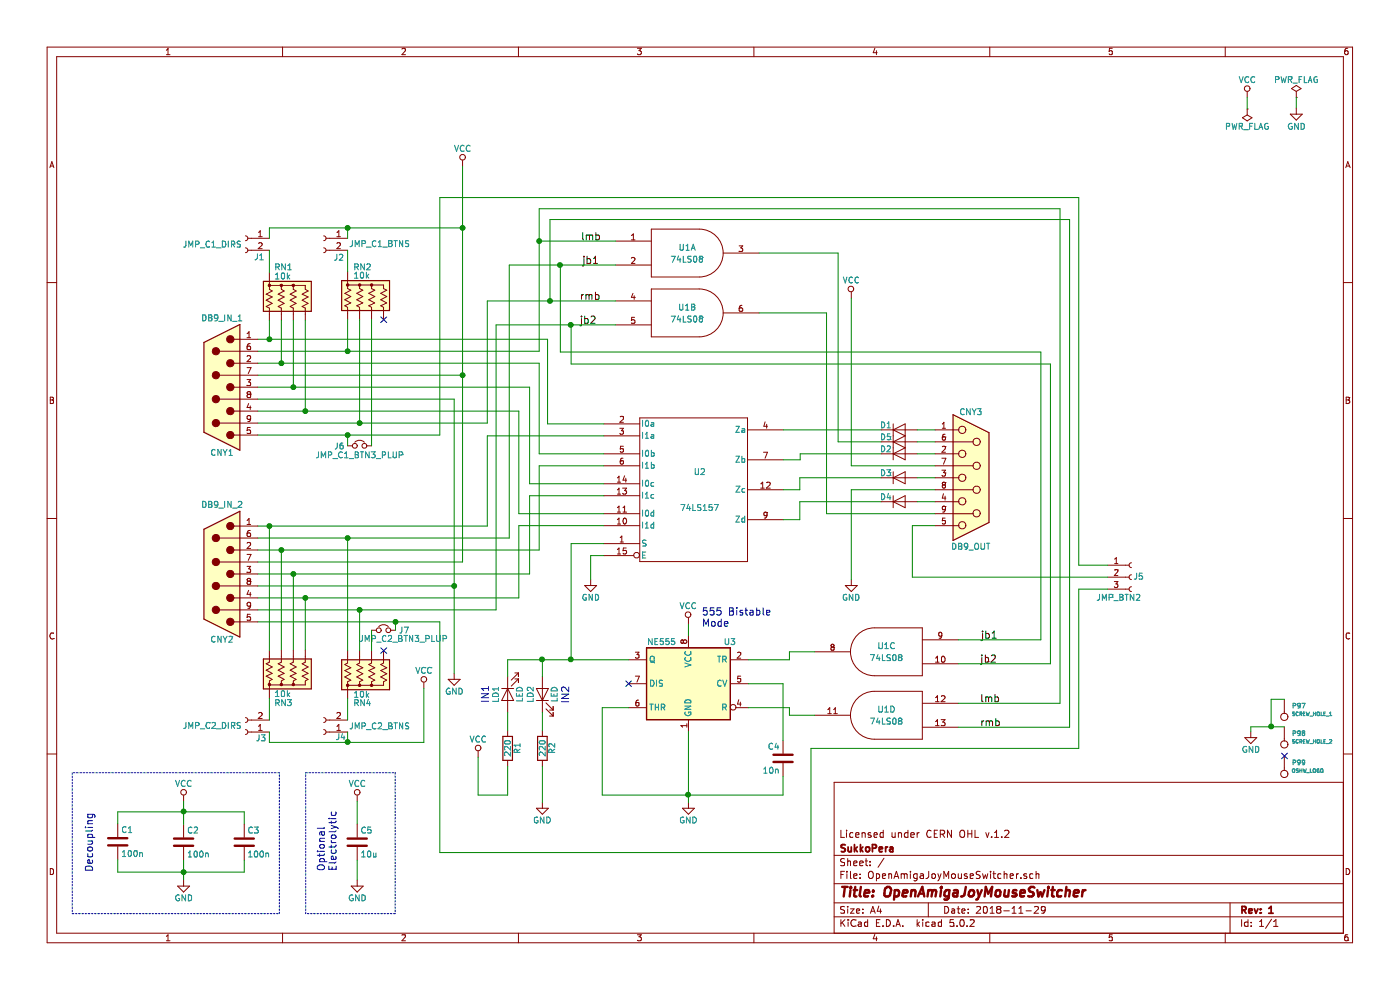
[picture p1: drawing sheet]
EESchema Schematic File Version 4
LIBS:OpenAmigaJoyMouseSwitcher-cache
EELAYER 26 0
EELAYER END
$Descr A4 11693 8268
encoding utf-8
Sheet 1 1
Title "OpenAmigaJoyMouseSwitcher"
Date "2018-11-29"
Rev "1"
Comp "SukkoPera"
Comment1 "Licensed under CERN OHL v.1.2"
Comment2 ""
Comment3 ""
Comment4 ""
$EndDescr
$Comp
L OpenAmigaJoyMouseSwitcher-rescue:74LS157 U2
U 1 1
P 5795 4090
F 0 "U2" H 5845 4240 50  0000 C CNN
F 1 "74LS157" H 5845 3940 50  0000 C CNN
F 2 "Package_DIP:DIP-16_W7.62mm_Socket" H 5795 4090 50  0001 C CNN
F 3 "" H 5795 4090 50  0001 C CNN
	1    5795 4090
	1    0    0    -1  
$EndComp
$Comp
L OpenAmigaJoyMouseSwitcher-rescue:NE555 U3
U 1 1
P 5750 5710
F 0 "U3" H 5350 6060 50  0000 L CNN
F 1 "NE555" H 5850 6060 50  0000 L CNN
F 2 "Package_DIP:DIP-8_W7.62mm_Socket" H 5750 5710 50  0001 C CNN
F 3 "" H 5750 5710 50  0001 C CNN
	1    5750 5710
	-1   0    0    -1  
$EndComp
$Comp
L OpenAmigaJoyMouseSwitcher-rescue:74LS08 U1
U 1 1
P 5740 2115
F 0 "U1" H 5740 2165 50  0000 C CNN
F 1 "74LS08" H 5740 2065 50  0000 C CNN
F 2 "Package_DIP:DIP-14_W7.62mm_Socket" H 5740 2115 50  0001 C CNN
F 3 "" H 5740 2115 50  0001 C CNN
	1    5740 2115
	1    0    0    -1  
$EndComp
$Comp
L OpenAmigaJoyMouseSwitcher-rescue:74LS08 U1
U 2 1
P 5740 2615
F 0 "U1" H 5740 2665 50  0000 C CNN
F 1 "74LS08" H 5740 2565 50  0000 C CNN
F 2 "Package_DIP:DIP-14_W7.62mm_Socket" H 5740 2615 50  0001 C CNN
F 3 "" H 5740 2615 50  0001 C CNN
	2    5740 2615
	1    0    0    -1  
$EndComp
$Comp
L OpenAmigaJoyMouseSwitcher-rescue:74LS08 U1
U 3 1
P 7405 5445
F 0 "U1" H 7405 5495 50  0000 C CNN
F 1 "74LS08" H 7405 5395 50  0000 C CNN
F 2 "Package_DIP:DIP-14_W7.62mm_Socket" H 7405 5445 50  0001 C CNN
F 3 "" H 7405 5445 50  0001 C CNN
	3    7405 5445
	-1   0    0    -1  
$EndComp
$Comp
L OpenAmigaJoyMouseSwitcher-rescue:74LS08 U1
U 4 1
P 7405 5975
F 0 "U1" H 7405 6025 50  0000 C CNN
F 1 "74LS08" H 7405 5925 50  0000 C CNN
F 2 "Package_DIP:DIP-14_W7.62mm_Socket" H 7405 5975 50  0001 C CNN
F 3 "" H 7405 5975 50  0001 C CNN
	4    7405 5975
	-1   0    0    -1  
$EndComp
$Comp
L OpenAmigaJoyMouseSwitcher-rescue:DB9_Male CNY1
U 1 1
P 1855 3235
F 0 "CNY1" H 1855 3785 50  0000 C CNN
F 1 "DB9_IN_1" H 1855 2660 50  0000 C CNN
F 2 "w_conn_d-sub:DB_9M" H 1855 3235 50  0001 C CNN
F 3 "" H 1855 3235 50  0001 C CNN
	1    1855 3235
	-1   0    0    1   
$EndComp
$Comp
L OpenAmigaJoyMouseSwitcher-rescue:DB9_Male CNY2
U 1 1
P 1855 4795
F 0 "CNY2" H 1855 5345 50  0000 C CNN
F 1 "DB9_IN_2" H 1855 4220 50  0000 C CNN
F 2 "w_conn_d-sub:DB_9M" H 1855 4795 50  0001 C CNN
F 3 "" H 1855 4795 50  0001 C CNN
	1    1855 4795
	-1   0    0    1   
$EndComp
$Comp
L OpenAmigaJoyMouseSwitcher-rescue:DB9_Female CNY3
U 1 1
P 8110 3990
F 0 "CNY3" H 8110 4540 50  0000 C CNN
F 1 "DB9_OUT" H 8110 3415 50  0000 C CNN
F 2 "w_conn_d-sub:DB_9F" H 8110 3990 50  0001 C CNN
F 3 "" H 8110 3990 50  0001 C CNN
	1    8110 3990
	1    0    0    -1  
$EndComp
$Comp
L power:VCC #PWR01
U 1 1
P 3865 1390
F 0 "#PWR01" H 3865 1240 50  0001 C CNN
F 1 "VCC" H 3865 1540 50  0000 C CNN
F 2 "" H 3865 1390 50  0001 C CNN
F 3 "" H 3865 1390 50  0001 C CNN
	1    3865 1390
	1    0    0    -1  
$EndComp
$Comp
L power:GND #PWR02
U 1 1
P 3795 5625
F 0 "#PWR02" H 3795 5375 50  0001 C CNN
F 1 "GND" H 3795 5475 50  0000 C CNN
F 2 "" H 3795 5625 50  0001 C CNN
F 3 "" H 3795 5625 50  0001 C CNN
	1    3795 5625
	1    0    0    -1  
$EndComp
$Comp
L power:GND #PWR03
U 1 1
P 4935 4840
F 0 "#PWR03" H 4935 4590 50  0001 C CNN
F 1 "GND" H 4935 4690 50  0000 C CNN
F 2 "" H 4935 4840 50  0001 C CNN
F 3 "" H 4935 4840 50  0001 C CNN
	1    4935 4840
	1    0    0    -1  
$EndComp
$Comp
L Device:C C1
U 1 1
P 985 7030
F 0 "C1" H 1010 7130 50  0000 L CNN
F 1 "100n" H 1010 6930 50  0000 L CNN
F 2 "Capacitor_THT:C_Disc_D7.0mm_W2.5mm_P5.00mm" H 1023 6880 50  0001 C CNN
F 3 "" H 985 7030 50  0001 C CNN
	1    985  7030
	1    0    0    -1  
$EndComp
$Comp
L power:VCC #PWR04
U 1 1
P 1535 6695
F 0 "#PWR04" H 1535 6545 50  0001 C CNN
F 1 "VCC" H 1535 6845 50  0000 C CNN
F 2 "" H 1535 6695 50  0001 C CNN
F 3 "" H 1535 6695 50  0001 C CNN
	1    1535 6695
	1    0    0    -1  
$EndComp
$Comp
L power:GND #PWR05
U 1 1
P 1535 7350
F 0 "#PWR05" H 1535 7100 50  0001 C CNN
F 1 "GND" H 1535 7200 50  0000 C CNN
F 2 "" H 1535 7350 50  0001 C CNN
F 3 "" H 1535 7350 50  0001 C CNN
	1    1535 7350
	1    0    0    -1  
$EndComp
$Comp
L Device:C C2
U 1 1
P 1535 7035
F 0 "C2" H 1560 7135 50  0000 L CNN
F 1 "100n" H 1560 6935 50  0000 L CNN
F 2 "Capacitor_THT:C_Disc_D7.0mm_W2.5mm_P5.00mm" H 1573 6885 50  0001 C CNN
F 3 "" H 1535 7035 50  0001 C CNN
	1    1535 7035
	1    0    0    -1  
$EndComp
$Comp
L Device:C C3
U 1 1
P 2040 7035
F 0 "C3" H 2065 7135 50  0000 L CNN
F 1 "100n" H 2065 6935 50  0000 L CNN
F 2 "Capacitor_THT:C_Disc_D7.0mm_W2.5mm_P5.00mm" H 2078 6885 50  0001 C CNN
F 3 "" H 2040 7035 50  0001 C CNN
	1    2040 7035
	1    0    0    -1  
$EndComp
$Comp
L power:GND #PWR06
U 1 1
P 7110 4840
F 0 "#PWR06" H 7110 4590 50  0001 C CNN
F 1 "GND" H 7110 4690 50  0000 C CNN
F 2 "" H 7110 4840 50  0001 C CNN
F 3 "" H 7110 4840 50  0001 C CNN
	1    7110 4840
	1    0    0    -1  
$EndComp
$Comp
L power:VCC #PWR07
U 1 1
P 7110 2490
F 0 "#PWR07" H 7110 2340 50  0001 C CNN
F 1 "VCC" H 7110 2640 50  0000 C CNN
F 2 "" H 7110 2490 50  0001 C CNN
F 3 "" H 7110 2490 50  0001 C CNN
	1    7110 2490
	1    0    0    -1  
$EndComp
$Comp
L power:VCC #PWR08
U 1 1
P 10420 815
F 0 "#PWR08" H 10420 665 50  0001 C CNN
F 1 "VCC" H 10420 965 50  0000 C CNN
F 2 "" H 10420 815 50  0001 C CNN
F 3 "" H 10420 815 50  0001 C CNN
	1    10420 815 
	1    0    0    -1  
$EndComp
$Comp
L power:GND #PWR09
U 1 1
P 10830 905
F 0 "#PWR09" H 10830 655 50  0001 C CNN
F 1 "GND" H 10830 755 50  0000 C CNN
F 2 "" H 10830 905 50  0001 C CNN
F 3 "" H 10830 905 50  0001 C CNN
	1    10830 905 
	1    0    0    -1  
$EndComp
$Comp
L power:PWR_FLAG #FLG010
U 1 1
P 10830 815
F 0 "#FLG010" H 10830 890 50  0001 C CNN
F 1 "PWR_FLAG" H 10830 965 50  0000 C CNN
F 2 "" H 10830 815 50  0001 C CNN
F 3 "" H 10830 815 50  0001 C CNN
	1    10830 815 
	1    0    0    -1  
$EndComp
$Comp
L power:PWR_FLAG #FLG011
U 1 1
P 10420 910
F 0 "#FLG011" H 10420 985 50  0001 C CNN
F 1 "PWR_FLAG" H 10420 1060 50  0000 C CNN
F 2 "" H 10420 910 50  0001 C CNN
F 3 "" H 10420 910 50  0001 C CNN
	1    10420 910 
	-1   0    0    1   
$EndComp
$Comp
L power:GND #PWR012
U 1 1
P 5750 6700
F 0 "#PWR012" H 5750 6450 50  0001 C CNN
F 1 "GND" H 5750 6550 50  0000 C CNN
F 2 "" H 5750 6700 50  0001 C CNN
F 3 "" H 5750 6700 50  0001 C CNN
	1    5750 6700
	-1   0    0    -1  
$EndComp
$Comp
L Device:C C4
U 1 1
P 6540 6335
F 0 "C4" H 6565 6435 50  0000 L CNN
F 1 "10n" H 6565 6235 50  0000 L CNN
F 2 "Capacitor_THT:C_Disc_D7.0mm_W2.5mm_P5.00mm" H 6578 6185 50  0001 C CNN
F 3 "" H 6540 6335 50  0001 C CNN
	1    6540 6335
	-1   0    0    -1  
$EndComp
NoConn ~ 5250 5710
$Comp
L power:VCC #PWR013
U 1 1
P 5750 5210
F 0 "#PWR013" H 5750 5060 50  0001 C CNN
F 1 "VCC" H 5750 5360 50  0000 C CNN
F 2 "" H 5750 5210 50  0001 C CNN
F 3 "" H 5750 5210 50  0001 C CNN
	1    5750 5210
	-1   0    0    -1  
$EndComp
Text Label 4850 2015 0    60   ~ 0
lmb
Text Label 4840 2515 0    60   ~ 0
rmb
Text Label 4860 2215 0    60   ~ 0
jb1
Text Label 4840 2715 0    60   ~ 0
jb2
Text Label 8190 5345 0    60   ~ 0
jb1
Text Label 8185 5545 0    60   ~ 0
jb2
Text Label 8185 5875 0    60   ~ 0
lmb
Text Label 8185 6075 0    60   ~ 0
rmb
$Comp
L Device:R R1
U 1 1
P 4240 6250
F 0 "R1" V 4320 6250 50  0000 C CNN
F 1 "220" V 4240 6250 50  0000 C CNN
F 2 "Resistor_THT:R_Axial_DIN0204_L3.6mm_D1.6mm_P7.62mm_Horizontal" V 4170 6250 50  0001 C CNN
F 3 "" H 4240 6250 50  0001 C CNN
	1    4240 6250
	1    0    0    -1  
$EndComp
$Comp
L Device:LED LD2
U 1 1
P 4530 5800
F 0 "LD2" H 4530 5900 50  0000 C CNN
F 1 "LED" H 4530 5700 50  0000 C CNN
F 2 "LED_THT:LED_D3.0mm" H 4530 5800 50  0001 C CNN
F 3 "" H 4530 5800 50  0001 C CNN
	1    4530 5800
	0    -1   -1   0   
$EndComp
$Comp
L Device:LED LD1
U 1 1
P 4240 5800
F 0 "LD1" H 4240 5900 50  0000 C CNN
F 1 "LED" H 4240 5700 50  0000 C CNN
F 2 "LED_THT:LED_D3.0mm" H 4240 5800 50  0001 C CNN
F 3 "" H 4240 5800 50  0001 C CNN
	1    4240 5800
	0    -1   1    0   
$EndComp
$Comp
L Device:R R2
U 1 1
P 4530 6250
F 0 "R2" V 4610 6250 50  0000 C CNN
F 1 "220" V 4530 6250 50  0000 C CNN
F 2 "Resistor_THT:R_Axial_DIN0204_L3.6mm_D1.6mm_P7.62mm_Horizontal" V 4460 6250 50  0001 C CNN
F 3 "" H 4530 6250 50  0001 C CNN
	1    4530 6250
	1    0    0    -1  
$EndComp
$Comp
L power:GND #PWR015
U 1 1
P 4530 6700
F 0 "#PWR015" H 4530 6450 50  0001 C CNN
F 1 "GND" H 4530 6550 50  0000 C CNN
F 2 "" H 4530 6700 50  0001 C CNN
F 3 "" H 4530 6700 50  0001 C CNN
	1    4530 6700
	-1   0    0    -1  
$EndComp
Wire Wire Line
	2155 4895 3795 4895
Wire Wire Line
	3795 3335 3795 4895
Wire Wire Line
	2155 3335 3795 3335
Connection ~ 3795 4895
Wire Wire Line
	4575 2835 4575 3540
Wire Wire Line
	4575 3540 5045 3540
Wire Wire Line
	2155 4395 2250 4395
Wire Wire Line
	4070 4395 4070 3640
Wire Wire Line
	4070 3640 5045 3640
Wire Wire Line
	4505 3035 4505 3790
Wire Wire Line
	4505 3790 5045 3790
Wire Wire Line
	5045 3890 4505 3890
Wire Wire Line
	4505 3890 4505 4595
Wire Wire Line
	4505 4595 2350 4595
Wire Wire Line
	4425 3235 4425 4040
Wire Wire Line
	4425 4040 5045 4040
Wire Wire Line
	5045 4140 4425 4140
Wire Wire Line
	4425 4140 4425 4795
Wire Wire Line
	4425 4795 2450 4795
Wire Wire Line
	5045 4640 4935 4640
Wire Wire Line
	4935 4640 4935 4840
Wire Wire Line
	4335 3435 4335 4290
Wire Wire Line
	4335 4290 5045 4290
Wire Wire Line
	5045 4390 4335 4390
Wire Wire Line
	4335 4390 4335 4995
Wire Wire Line
	4335 4995 2550 4995
Wire Wire Line
	985  6880 985  6780
Wire Wire Line
	985  6780 1535 6780
Wire Wire Line
	2040 6780 2040 6885
Wire Wire Line
	1535 6695 1535 6780
Connection ~ 1535 6780
Wire Wire Line
	985  7180 985  7285
Wire Wire Line
	985  7285 1535 7285
Wire Wire Line
	2040 7285 2040 7185
Wire Wire Line
	1535 7185 1535 7285
Connection ~ 1535 7285
Wire Wire Line
	7360 3590 6545 3590
Wire Wire Line
	7360 3790 6685 3790
Wire Wire Line
	6685 3790 6685 3840
Wire Wire Line
	6685 3840 6545 3840
Wire Wire Line
	7360 3990 6680 3990
Wire Wire Line
	6680 3990 6680 4090
Wire Wire Line
	6680 4090 6545 4090
Wire Wire Line
	7360 4190 6680 4190
Wire Wire Line
	6680 4190 6680 4340
Wire Wire Line
	6680 4340 6545 4340
Wire Wire Line
	7110 4090 7110 4840
Wire Wire Line
	7110 2490 7110 3890
Wire Wire Line
	4505 2015 5140 2015
Wire Wire Line
	2155 4495 2905 4495
Wire Wire Line
	4255 4495 4255 2215
Wire Wire Line
	4255 2215 4680 2215
Wire Wire Line
	6340 2115 7000 2115
Wire Wire Line
	7000 2115 7000 3690
Wire Wire Line
	7000 3690 7360 3690
Wire Wire Line
	4070 3535 4070 2515
Wire Wire Line
	4070 2515 4595 2515
Wire Wire Line
	2155 5095 3005 5095
Wire Wire Line
	4145 5095 4145 2715
Wire Wire Line
	4145 2715 4770 2715
Wire Wire Line
	6340 2615 6905 2615
Wire Wire Line
	6905 2615 6905 4290
Wire Wire Line
	2155 3135 3865 3135
Connection ~ 3865 3135
Wire Wire Line
	3865 4695 2155 4695
Wire Wire Line
	10420 815  10420 910 
Wire Wire Line
	10830 815  10830 905 
Wire Wire Line
	5750 6110 5750 6640
Wire Wire Line
	5750 5210 5750 5310
Wire Wire Line
	6540 6640 6540 6485
Wire Wire Line
	5030 6640 5750 6640
Connection ~ 5750 6640
Wire Wire Line
	6250 5710 6540 5710
Wire Wire Line
	6540 5710 6540 6185
Wire Wire Line
	5045 4540 4770 4540
Wire Wire Line
	4770 4540 4770 5510
Wire Wire Line
	4240 5510 4530 5510
Wire Wire Line
	5250 5910 5030 5910
Wire Wire Line
	5030 5910 5030 6640
Wire Wire Line
	6250 5510 6595 5510
Wire Wire Line
	6595 5510 6595 5445
Wire Wire Line
	6595 5445 6805 5445
Wire Wire Line
	6805 5975 6595 5975
Wire Wire Line
	6595 5975 6595 5910
Wire Wire Line
	6595 5910 6250 5910
Wire Wire Line
	4505 1745 8855 1745
Wire Wire Line
	8855 1745 8855 5875
Wire Wire Line
	8855 5875 8005 5875
Connection ~ 4505 2015
Wire Wire Line
	8935 1835 8935 6075
Wire Wire Line
	8935 6075 8005 6075
Connection ~ 4595 2515
Wire Wire Line
	4680 2940 8695 2940
Wire Wire Line
	8695 2940 8695 5345
Wire Wire Line
	8695 5345 8005 5345
Connection ~ 4680 2215
Wire Wire Line
	4770 3040 8775 3040
Wire Wire Line
	8775 3040 8775 5545
Wire Wire Line
	8775 5545 8005 5545
Connection ~ 4770 2715
Wire Wire Line
	4530 6100 4530 5950
Wire Wire Line
	4240 5950 4240 6100
Wire Wire Line
	4240 6400 4240 6640
Wire Wire Line
	4530 6400 4530 6700
Wire Wire Line
	4530 5510 4530 5650
Connection ~ 4770 5510
Wire Wire Line
	4240 5510 4240 5650
Connection ~ 4530 5510
$Comp
L power:VCC #PWR016
U 1 1
P 3995 6325
F 0 "#PWR016" H 3995 6175 50  0001 C CNN
F 1 "VCC" H 3995 6475 50  0000 C CNN
F 2 "" H 3995 6325 50  0001 C CNN
F 3 "" H 3995 6325 50  0001 C CNN
	1    3995 6325
	-1   0    0    -1  
$EndComp
Wire Wire Line
	3995 6325 3995 6640
Wire Wire Line
	3995 6640 4240 6640
Text Notes 4765 5880 1    60   ~ 0
IN2
Text Notes 4095 5875 1    60   ~ 0
IN1
Text Notes 5860 5245 0    60   ~ 0
555 Bistable\nMode
Wire Wire Line
	3795 4895 3795 5625
Wire Wire Line
	1535 6780 2040 6780
Wire Wire Line
	1535 6780 1535 6885
Wire Wire Line
	1535 7285 2040 7285
Wire Wire Line
	1535 7285 1535 7350
Wire Wire Line
	3865 3135 3865 4695
Wire Wire Line
	5750 6640 5750 6700
Wire Wire Line
	5750 6640 6540 6640
Wire Wire Line
	4505 2015 4505 2935
Wire Wire Line
	4595 2515 5140 2515
Wire Wire Line
	4680 2215 5140 2215
Wire Wire Line
	4680 2215 4680 2940
Wire Wire Line
	4770 2715 5140 2715
Wire Wire Line
	4770 2715 4770 3040
Wire Wire Line
	4505 1745 4505 2015
Wire Wire Line
	4595 1835 4595 2515
Wire Wire Line
	4770 5510 5250 5510
Wire Wire Line
	4530 5510 4770 5510
$Comp
L Device:D D1
U 1 1
P 7510 3590
F 0 "D1" H 7400 3630 50  0000 C CNN
F 1 "1n4148" H 7710 3630 50  0001 C CNN
F 2 "Diode_THT:D_DO-35_SOD27_P7.62mm_Horizontal" H 7510 3590 50  0001 C CNN
F 3 "~" H 7510 3590 50  0001 C CNN
	1    7510 3590
	1    0    0    -1  
$EndComp
$Comp
L Device:D D3
U 1 1
P 7510 3990
F 0 "D3" H 7400 4030 50  0000 C CNN
F 1 "1n4148" H 7700 4030 50  0001 C CNN
F 2 "Diode_THT:D_DO-35_SOD27_P7.62mm_Horizontal" H 7510 3990 50  0001 C CNN
F 3 "~" H 7510 3990 50  0001 C CNN
	1    7510 3990
	1    0    0    -1  
$EndComp
$Comp
L Device:D D2
U 1 1
P 7510 3790
F 0 "D2" H 7400 3830 50  0000 C CNN
F 1 "1n4148" H 7710 3830 50  0001 C CNN
F 2 "Diode_THT:D_DO-35_SOD27_P7.62mm_Horizontal" H 7510 3790 50  0001 C CNN
F 3 "~" H 7510 3790 50  0001 C CNN
	1    7510 3790
	1    0    0    -1  
$EndComp
$Comp
L Device:D D4
U 1 1
P 7510 4190
F 0 "D4" H 7400 4230 50  0000 C CNN
F 1 "1n4148" H 7710 4230 50  0001 C CNN
F 2 "Diode_THT:D_DO-35_SOD27_P7.62mm_Horizontal" H 7510 4190 50  0001 C CNN
F 3 "~" H 7510 4190 50  0001 C CNN
	1    7510 4190
	1    0    0    -1  
$EndComp
Wire Wire Line
	7660 3590 7810 3590
Wire Wire Line
	7660 3790 7810 3790
Wire Wire Line
	7110 3890 7810 3890
Wire Wire Line
	7110 4090 7810 4090
Wire Wire Line
	7660 3990 7810 3990
Wire Wire Line
	7660 4190 7810 4190
$Comp
L Device:D D5
U 1 1
P 7510 3690
F 0 "D5" H 7400 3730 50  0000 C CNN
F 1 "1n4148" H 7710 3730 50  0001 C CNN
F 2 "Diode_THT:D_DO-35_SOD27_P7.62mm_Horizontal" H 7510 3690 50  0001 C CNN
F 3 "~" H 7510 3690 50  0001 C CNN
	1    7510 3690
	1    0    0    -1  
$EndComp
Wire Wire Line
	7660 3690 7810 3690
$Comp
L Connector:Conn_01x03_Female J5
U 1 1
P 9450 4820
F 0 "J5" H 9465 4825 50  0000 L CNN
F 1 "JMP_BTN2" H 9345 4650 50  0000 C CNN
F 2 "OpenAmigaJoyMouseSwitcher:Pin_Header_Straight_1x03-ModSilkS" H 9450 4820 50  0001 C CNN
F 3 "~" H 9450 4820 50  0001 C CNN
	1    9450 4820
	1    0    0    -1  
$EndComp
Wire Wire Line
	7810 4390 7620 4390
Wire Wire Line
	9250 4820 7620 4820
Wire Wire Line
	7620 4390 7620 4820
Wire Wire Line
	2155 5195 3305 5195
Wire Wire Line
	3675 7120 6775 7120
Wire Wire Line
	6775 7120 6775 6250
Wire Wire Line
	6775 6250 9010 6250
Wire Wire Line
	9010 6250 9010 4920
Wire Wire Line
	9010 4920 9250 4920
Wire Wire Line
	9250 4720 9010 4720
Wire Wire Line
	9010 4720 9010 1650
Wire Wire Line
	3675 5195 3675 7120
Wire Wire Line
	2155 3635 2905 3635
Wire Wire Line
	3675 3635 3675 1650
Wire Wire Line
	3675 1650 9010 1650
$Comp
L Device:R_Network04_US RN1
U 1 1
P 2450 2475
F 0 "RN1" H 2290 2720 50  0000 L CNN
F 1 "10k" H 2290 2645 50  0000 L CNN
F 2 "Resistor_THT:R_Array_SIP5" V 2725 2475 50  0001 C CNN
F 3 "http://www.vishay.com/docs/31509/csc.pdf" H 2450 2475 50  0001 C CNN
	1    2450 2475
	1    0    0    -1  
$EndComp
Wire Wire Line
	2250 2675 2250 2835
Wire Wire Line
	2350 2675 2350 3035
Wire Wire Line
	2450 2675 2450 3235
Wire Wire Line
	2550 2675 2550 3435
$Comp
L Device:R_Network04_US RN2
U 1 1
P 3105 2470
F 0 "RN2" H 2950 2710 50  0000 L CNN
F 1 "10k" H 2950 2640 50  0000 L CNN
F 2 "Resistor_THT:R_Array_SIP5" V 3380 2470 50  0001 C CNN
F 3 "http://www.vishay.com/docs/31509/csc.pdf" H 3105 2470 50  0001 C CNN
	1    3105 2470
	1    0    0    -1  
$EndComp
Wire Wire Line
	2905 2670 2905 2935
Wire Wire Line
	3005 2670 3005 3535
NoConn ~ 3205 2670
$Comp
L Connector:Conn_01x02_Female J1
U 1 1
P 2050 1990
F 0 "J1" H 1980 1835 50  0000 R CNN
F 1 "JMP_C1_DIRS" H 2575 1940 50  0000 R CNN
F 2 "OpenAmigaJoyMouseSwitcher:Pin_Header_Straight_1x02-ModSilkS" H 2050 1990 50  0001 C CNN
F 3 "~" H 2050 1990 50  0001 C CNN
	1    2050 1990
	-1   0    0    -1  
$EndComp
Wire Wire Line
	2250 2090 2250 2275
Wire Wire Line
	2250 1990 2250 1905
Wire Wire Line
	2250 1905 2905 1905
$Comp
L Connector:Conn_01x02_Female J2
U 1 1
P 2705 1990
F 0 "J2" H 2625 1830 50  0000 R CNN
F 1 "JMP_C1_BTNS" H 2495 1945 50  0000 R CNN
F 2 "OpenAmigaJoyMouseSwitcher:Pin_Header_Straight_1x02-ModSilkS" H 2705 1990 50  0001 C CNN
F 3 "~" H 2705 1990 50  0001 C CNN
	1    2705 1990
	-1   0    0    -1  
$EndComp
Wire Wire Line
	2905 2090 2905 2270
Wire Wire Line
	2905 1990 2905 1905
Connection ~ 2905 1905
Wire Wire Line
	2905 1905 3865 1905
$Comp
L Device:Jumper_NC_Small J6
U 1 1
P 3005 3725
F 0 "J6" H 2835 3725 50  0000 C CNN
F 1 "JMP_C1_BTN3_PLUP" H 3005 3650 50  0000 C CNN
F 2 "OpenAmigaJoyMouseSwitcher:SolderJumper-2_P1.3mm_Bridged_RoundedPad-Thin" H 3005 3725 50  0001 C CNN
F 3 "~" H 3005 3725 50  0001 C CNN
	1    3005 3725
	1    0    0    -1  
$EndComp
Wire Wire Line
	3105 2670 3105 3725
Wire Wire Line
	2905 3725 2905 3635
Connection ~ 2905 3635
Wire Wire Line
	2905 3635 3675 3635
Connection ~ 3005 3535
Connection ~ 2905 2935
Connection ~ 2550 3435
Connection ~ 2450 3235
Connection ~ 2350 3035
Connection ~ 2250 2835
Wire Wire Line
	3005 3535 4070 3535
Wire Wire Line
	2155 3535 3005 3535
Wire Wire Line
	2905 2935 2155 2935
Wire Wire Line
	4505 2935 2905 2935
Wire Wire Line
	2550 3435 4335 3435
Wire Wire Line
	2155 3435 2550 3435
Wire Wire Line
	2450 3235 4425 3235
Wire Wire Line
	2155 3235 2450 3235
Wire Wire Line
	2350 3035 4505 3035
Wire Wire Line
	2155 3035 2350 3035
Wire Wire Line
	2250 2835 4575 2835
Wire Wire Line
	2155 2835 2250 2835
Wire Wire Line
	3865 1390 3865 1905
Wire Wire Line
	3865 1905 3865 3135
Connection ~ 3865 1905
$Comp
L Device:R_Network04_US RN3
U 1 1
P 2450 5630
F 0 "RN3" H 2290 5875 50  0000 L CNN
F 1 "10k" H 2290 5800 50  0000 L CNN
F 2 "Resistor_THT:R_Array_SIP5" V 2725 5630 50  0001 C CNN
F 3 "http://www.vishay.com/docs/31509/csc.pdf" H 2450 5630 50  0001 C CNN
	1    2450 5630
	1    0    0    1   
$EndComp
$Comp
L Device:R_Network04_US RN4
U 1 1
P 3105 5635
F 0 "RN4" H 2950 5875 50  0000 L CNN
F 1 "10k" H 2950 5805 50  0000 L CNN
F 2 "Resistor_THT:R_Array_SIP5" V 3380 5635 50  0001 C CNN
F 3 "http://www.vishay.com/docs/31509/csc.pdf" H 3105 5635 50  0001 C CNN
	1    3105 5635
	1    0    0    1   
$EndComp
$Comp
L Connector:Conn_01x02_Female J3
U 1 1
P 2050 6115
F 0 "J3" H 1965 6170 50  0000 R CNN
F 1 "JMP_C2_DIRS" H 2575 6065 50  0000 R CNN
F 2 "OpenAmigaJoyMouseSwitcher:Pin_Header_Straight_1x02-ModSilkS" H 2050 6115 50  0001 C CNN
F 3 "~" H 2050 6115 50  0001 C CNN
	1    2050 6115
	-1   0    0    1   
$EndComp
Wire Wire Line
	2250 6015 2250 5830
Wire Wire Line
	2250 6115 2250 6200
Wire Wire Line
	2250 6200 2905 6200
$Comp
L Connector:Conn_01x02_Female J4
U 1 1
P 2705 6115
F 0 "J4" H 2610 6160 50  0000 R CNN
F 1 "JMP_C2_BTNS" H 2495 6070 50  0000 R CNN
F 2 "OpenAmigaJoyMouseSwitcher:Pin_Header_Straight_1x02-ModSilkS" H 2705 6115 50  0001 C CNN
F 3 "~" H 2705 6115 50  0001 C CNN
	1    2705 6115
	-1   0    0    1   
$EndComp
Wire Wire Line
	2905 6015 2905 5835
Wire Wire Line
	2905 6115 2905 6200
Wire Wire Line
	2250 5430 2250 4395
Connection ~ 2250 4395
Wire Wire Line
	2250 4395 4070 4395
Wire Wire Line
	2350 5430 2350 4595
Connection ~ 2350 4595
Wire Wire Line
	2350 4595 2155 4595
Wire Wire Line
	2450 5430 2450 4795
Connection ~ 2450 4795
Wire Wire Line
	2450 4795 2155 4795
Wire Wire Line
	2550 5430 2550 4995
Connection ~ 2550 4995
Wire Wire Line
	2550 4995 2155 4995
Wire Wire Line
	2905 5435 2905 4495
Connection ~ 2905 4495
Wire Wire Line
	2905 4495 4255 4495
Wire Wire Line
	3005 5435 3005 5095
Connection ~ 3005 5095
Wire Wire Line
	3005 5095 4145 5095
NoConn ~ 3205 5435
$Comp
L power:VCC #PWR010
U 1 1
P 3540 5750
F 0 "#PWR010" H 3540 5600 50  0001 C CNN
F 1 "VCC" H 3540 5900 50  0000 C CNN
F 2 "" H 3540 5750 50  0001 C CNN
F 3 "" H 3540 5750 50  0001 C CNN
	1    3540 5750
	1    0    0    -1  
$EndComp
Wire Wire Line
	3540 5750 3540 6200
Wire Wire Line
	3540 6200 2905 6200
Connection ~ 2905 6200
$Comp
L Device:Jumper_NC_Small J7
U 1 1
P 3205 5265
F 0 "J7" H 3375 5265 50  0000 C CNN
F 1 "JMP_C2_BTN3_PLUP" H 3370 5195 50  0000 C CNN
F 2 "OpenAmigaJoyMouseSwitcher:SolderJumper-2_P1.3mm_Bridged_RoundedPad-Thin" H 3205 5265 50  0001 C CNN
F 3 "~" H 3205 5265 50  0001 C CNN
	1    3205 5265
	1    0    0    -1  
$EndComp
Wire Wire Line
	3105 5435 3105 5265
Wire Wire Line
	3305 5265 3305 5195
Connection ~ 3305 5195
Wire Wire Line
	3305 5195 3675 5195
Wire Wire Line
	4595 1835 8935 1835
$Comp
L conn:CONN_1 P98
U 1 1
P 10730 6220
F 0 "P98" V 10634 6279 40  0000 L CNN
F 1 "SCREW_HOLE_2" V 10702 6279 30  0000 L CNN
F 2 "MountingHole:MountingHole_2.2mm_M2_DIN965_Pad" H 10730 6220 60  0001 C CNN
F 3 "" H 10730 6220 60  0001 C CNN
	1    10730 6220
	0    1    1    0   
$EndComp
$Comp
L conn:CONN_1 P99
U 1 1
P 10730 6465
F 0 "P99" V 10634 6524 40  0000 L CNN
F 1 "OSHW_LOGO" V 10702 6524 30  0000 L CNN
F 2 "Symbol:OSHW-Logo_5.7x6mm_Copper" H 10730 6465 60  0001 C CNN
F 3 "" H 10730 6465 60  0001 C CNN
	1    10730 6465
	0    1    1    0   
$EndComp
$Comp
L conn:CONN_1 P97
U 1 1
P 10730 5990
F 0 "P97" V 10634 6049 40  0000 L CNN
F 1 "SCREW_HOLE_1" V 10702 6049 30  0000 L CNN
F 2 "MountingHole:MountingHole_2.2mm_M2_DIN965_Pad" H 10730 5990 60  0001 C CNN
F 3 "" H 10730 5990 60  0001 C CNN
	1    10730 5990
	0    1    1    0   
$EndComp
NoConn ~ 10730 6315
$Comp
L power:GND #PWR0101
U 1 1
P 10450 6110
F 0 "#PWR0101" H 10450 5860 50  0001 C CNN
F 1 "GND" H 10450 5960 50  0000 C CNN
F 2 "" H 10450 6110 50  0001 C CNN
F 3 "" H 10450 6110 50  0001 C CNN
	1    10450 6110
	1    0    0    -1  
$EndComp
Wire Wire Line
	10730 5840 10620 5840
Wire Wire Line
	10620 5840 10620 6070
Wire Wire Line
	10730 6070 10620 6070
Wire Wire Line
	10620 6070 10450 6070
Wire Wire Line
	10450 6070 10450 6110
Connection ~ 10620 6070
$Comp
L power:VCC #PWR0102
U 1 1
P 2985 6695
F 0 "#PWR0102" H 2985 6545 50  0001 C CNN
F 1 "VCC" H 2985 6845 50  0000 C CNN
F 2 "" H 2985 6695 50  0001 C CNN
F 3 "" H 2985 6695 50  0001 C CNN
	1    2985 6695
	1    0    0    -1  
$EndComp
$Comp
L Device:C C5
U 1 1
P 2985 7035
F 0 "C5" H 3010 7135 50  0000 L CNN
F 1 "10u" H 3010 6935 50  0000 L CNN
F 2 "Capacitor_THT:CP_Radial_D5.0mm_P2.00mm" H 3023 6885 50  0001 C CNN
F 3 "" H 2985 7035 50  0001 C CNN
	1    2985 7035
	1    0    0    -1  
$EndComp
$Comp
L power:GND #PWR0103
U 1 1
P 2985 7350
F 0 "#PWR0103" H 2985 7100 50  0001 C CNN
F 1 "GND" H 2985 7200 50  0000 C CNN
F 2 "" H 2985 7350 50  0001 C CNN
F 3 "" H 2985 7350 50  0001 C CNN
	1    2985 7350
	1    0    0    -1  
$EndComp
Wire Wire Line
	2985 7350 2985 7185
Wire Wire Line
	2985 6695 2985 6885
Text Notes 785  7285 1    60   ~ 0
Decoupling
Text Notes 2820 7280 1    60   ~ 0
Optional\nElectrolytic
Wire Notes Line
	605  7630 2335 7630
Wire Notes Line
	2335 7630 2335 6455
Wire Notes Line
	2335 6455 605  6455
Wire Notes Line
	605  6455 605  7630
Wire Notes Line
	2555 6455 3300 6455
Wire Notes Line
	3300 6455 3300 7630
Wire Notes Line
	3300 7630 2555 7630
Wire Notes Line
	2555 7630 2555 6455
Wire Wire Line
	6905 4290 7810 4290
$EndSCHEMATC
